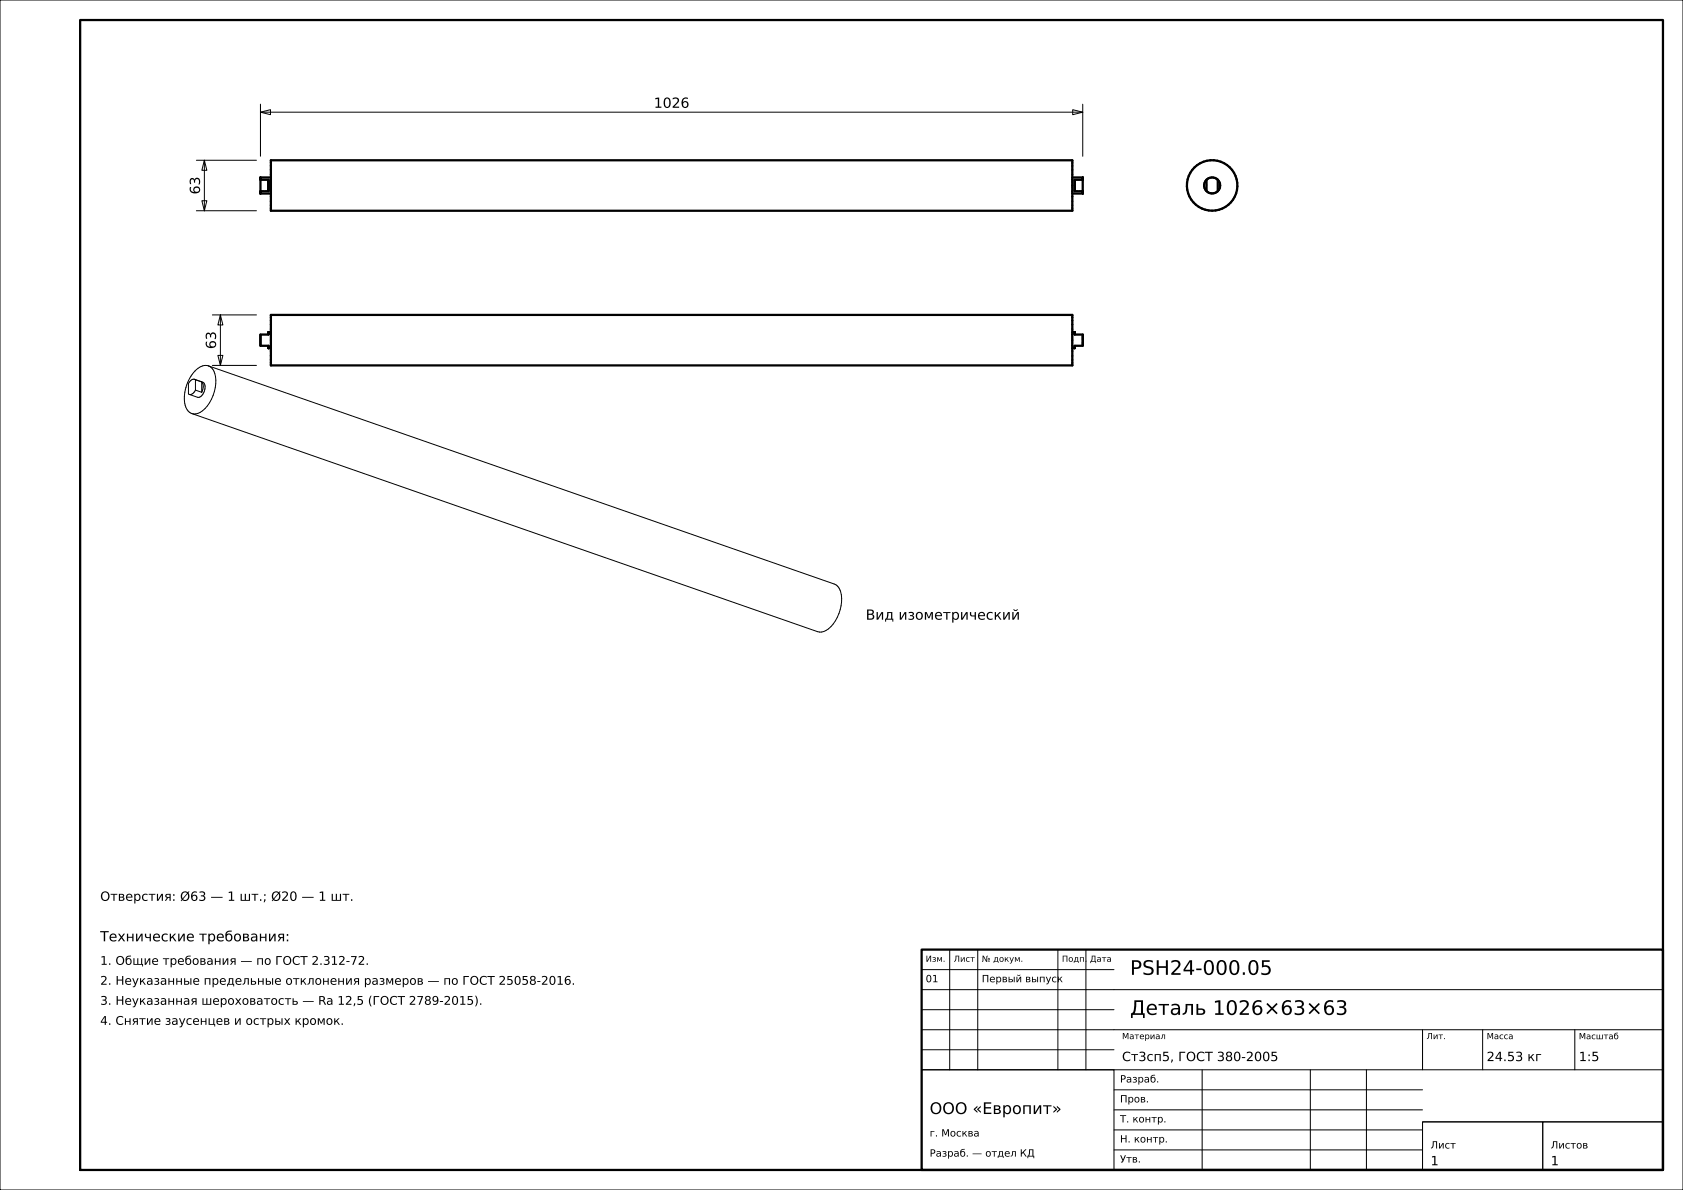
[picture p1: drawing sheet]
<svg xmlns="http://www.w3.org/2000/svg" width="420mm" height="297mm" viewBox="0 0 420 297" stroke-linecap="round" stroke-linejoin="round" font-family="sans-serif">
<g fill="none" stroke="#000" stroke-width=".25">
<path d="M0 0h420v297h-420zM49 40h15M51 40l.6 2.5h-1.2zM51 40v12.6M65 28l2.5-.6v1.2zM65 26v13M65 28h205.2M267.7 27.4l2.5 .6-2.5 .6zM270.2 26v13M49 52.6h15M50.4 50.1h1.2l-.6 2.5zM53 78.6h11"/>
<path d="M55 78.6l.6 2.5h-1.2zM55 78.6v12.6M48.6 94.7a1.51 1.51 0 0 0-1.6 1v2.6l.2 .1M48.6 94.7l.2 .1M48.6 94.7l2 .7a2.24 2.24 0 0 1-.1 3.2l-1 .6-2.3-.8M48.8 94.8v2.6M48.8 94.8l1.5 .5M48.8 97.4l1.5 .5M48.8 97.4a1.51 1.51 0 0 1-1.6 1M50.3 95.3v2.6M50.3 95.3a2.35 2.35 0 0 1 0 2.6M52 91.3a3.4 3.4 0 0 1 1.9 3.6 9.6 9.6 0 0 1-4 8 2.55 2.55 0 0 1-2 .3"/>
<path d="M52 91.3a4.2 4.2 0 0 0-4.4 2.6 8.6 8.6 0 0 0-.9 8.4l1.2 .9M52 91.3l156.2 54.5a3.4 3.4 0 0 1 1.8 3.5 9.6 9.6 0 0 1-3.9 8.1 2.55 2.55 0 0 1-2.1 .3l-156.1-54.5M53 91.2h11M54.4 88.7h1.2l-.6 2.5zM237 237v30M244 237v30M264 237v30M271 237v30M230 257h185M230 252h48M230 247h185M230 242h48"/>
<path d="M355 257v10M370 257v10M393 257v10M230 267h48v25h-48zM230 267h185M230 262h48M278 277h77M278 272h77M300 267v25M327 267v25M341 267v25M278 287h77"/>
<path d="M278 282h77M355 280h30v12h-30zM355 280h60M385 280h30v12h-30z"/>
</g>
<g fill="none" stroke="#000" stroke-width=".56">
<path d="M20 5h395v287h-395zM67.6 40h200v12.6h-200zM65 44.9h2v2.8h-2M67.6 44.3h-2.6v4h2.6M267.6 44.3h2.6v4h-2.6M270.2 44.9h-2v2.8h2M301.1 47.7a2 2 0 0 0 2.8 0M301.1 44.9a2 2 0 0 1 2.8 0M301.1 44.9v2.8M301.1 44.9a2 2 0 0 0 0 2.8M303.9 44.9v2.8M303.9 44.9a2 2 0 0 1 0 2.8"/>
<path d="M67.6 78.6h200v12.6h-200zM67.6 82.9h-.6v.6h-2v2.8h2v.6h.6M267.6 82.9h.6v.6h2v2.8h-2v.6h-.6M230 237h185v55h-185z"/>
<circle cx="302.5" cy="46.3" r="6.3"/>
</g>
<g fill="none" stroke="#000" stroke-width=".25" stroke-dasharray=".7 .5" stroke-linecap="butt">
<path d="M267.6 40v.2M302.1 40l-.9 .1M302.9 40h-.8M65 47.7v-2.8M65 44.9h2M65 48.3v-.1M65 48.2v-.1M65 48.1v-.1M65 48v-.1M65 47.9v-.1M65 47.8v-.1M65 44.9v-.1"/>
<path d="M65 44.8v-.1M65 44.7v-.1M65 44.6v-.1M65 44.5v-.1M65 44.4v-.1M67 47.7h-2M67 47.7v-2.8M67 44.9v.1M67 45v.2M67 45.2v.2M67 45.4v.2M67 45.6v.2"/>
<path d="M67 45.8v.3M67 46.1v.2M67 46.3v.2M67 46.5v.3M67 46.8v.2M67 47v.2M67 47.2v.2M67 47.4v.2M67 47.6v.1M67 44.9v2.8M67.6 46.3v-.2M67.6 46.1v-.2"/>
<path d="M67.6 45.9v-.3M67.6 45.6v-.2M67.6 45.4v-.2M67.6 45.2v-.1M67.6 45.1v-.2M67.6 44.9v-.2M67.6 44.7v-.1M67.6 44.6v-.1M67.6 44.5v-.1M67.6 44.4v-.1M67.6 44.3v.1M67.6 44.4v.1"/>
<path d="M67.6 44.5v.2M67.6 44.7v.4M67.6 45.1v.3M67.6 45.4v.5M67.6 45.9v.4M67.6 46.3v.4M67.6 46.7v.5M67.6 47.2v.3M67.6 47.5v.4M67.6 47.9v.2M67.6 48.1v.1M67.6 48.2v.1"/>
<path d="M67.6 48.3v-.1M67.6 48.2v-.1M67.6 48.1v-.1M67.6 48v-.1M67.6 47.9v-.2M67.6 47.7v-.2M67.6 47.5v-.1M67.6 47.4v-.2M67.6 47.2v-.2M67.6 47v-.3M67.6 46.7v-.2M67.6 46.5v-.2"/>
<path d="M67.6 52.6v-.2M67.6 52.4v-.4M67.6 52v-.8M67.6 51.2v-1M67.6 50.2v-1.2M67.6 49v-1.3M67.6 47.7v-1.4M67.6 46.3v-1.4M67.6 44.9v-1.3M67.6 43.6v-1.2M67.6 42.4v-1M67.6 41.4v-.8"/>
<path d="M67.6 40.6v-.4M67.6 40.2v-.2M267.6 46.3v.2M267.6 46.5v.2M267.6 46.7v.3M267.6 47v.2M267.6 47.2v.2M267.6 47.4v.1M267.6 47.5v.2M267.6 47.7v.2M267.6 47.9v.1M267.6 48v.1"/>
<path d="M267.6 48.1v.1M267.6 48.2v.1M267.6 48.3v-.1M267.6 48.2v-.1M267.6 48.1v-.2M267.6 47.9v-.4M267.6 47.5v-.3M267.6 47.2v-.5M267.6 46.7v-.4M267.6 46.3v-.4M267.6 45.9v-.5M267.6 45.4v-.3"/>
<path d="M267.6 45.1v-.4M267.6 44.7v-.2M267.6 44.5v-.1M267.6 44.4v-.1M267.6 44.3v.1M267.6 44.4v.1M267.6 44.5v.1M267.6 44.6v.1M267.6 44.7v.2M267.6 44.9v.2M267.6 45.1v.1M267.6 45.2v.2"/>
<path d="M267.6 45.4v.2M267.6 45.6v.3M267.6 45.9v.2M267.6 46.1v.2M267.6 40.2v.4M267.6 40.6v.8M267.6 41.4v1M267.6 42.4v1.2M267.6 43.6v1.3M267.6 44.9v1.4M267.6 46.3v1.4M267.6 47.7v1.3"/>
<path d="M267.6 49v1.2M267.6 50.2v1M267.6 51.2v.8M267.6 52v.4M267.6 52.4v.2M268.2 44.9h2M268.2 47.7v-2.8M268.2 47.7v-.1M268.2 47.6v-.2M268.2 47.4v-.2M268.2 47.2v-.2M268.2 47v-.2"/>
<path d="M268.2 46.8v-.3M268.2 46.5v-.2M268.2 46.3v-.2M268.2 46.1v-.3M268.2 45.8v-.2M268.2 45.6v-.2M268.2 45.4v-.2M268.2 45.2v-.2M268.2 45v-.1M268.2 44.9v2.8M270.2 44.9v2.8M270.2 47.7h-2"/>
<path d="M270.2 48.3v-.1M270.2 48.2v-.1M270.2 48.1v-.1M270.2 48v-.1M270.2 47.9v-.1M270.2 47.8v-.1M270.2 44.9v-.1M270.2 44.8v-.1M270.2 44.7v-.1M270.2 44.6v-.1M270.2 44.5v-.1M270.2 44.4v-.1"/>
<path d="M296.2 46.5l.1 .9M296.2 45.6v.9M296.3 47.4l.2 .8M296.4 44.8l-.2 .8M296.5 48.2l.3 .8M296.7 43.9l-.3 .9M296.8 49l.5 .8M297 43.1l-.3 .8M297.3 49.8l.5 .7M297.5 42.4l-.5 .7M297.8 50.5l.6 .6M298.1 41.8l-.6 .6"/>
<path d="M298.4 51.1l.8 .5M298.8 41.2l-.7 .6M299.2 51.6l.7 .4M299.5 40.7l-.7 .5M299.9 52l.9 .3M300.3 40.4l-.8 .3M300.5 46.5v-.4M300.5 46.1l.1-.5M300.5 46.5v-.5M300.5 46l.1-.5M300.5 46v.5M300.5 46.5l.1 .5"/>
<path d="M300.6 47l-.1-.5M300.6 45.6l.2-.4M300.6 45.5l.3-.4M300.6 45.5l-.1 .5M300.6 47l.3 .5M300.8 52.3l.8 .2M300.8 47.4l-.2-.4M300.8 45.2l.3-.3M300.9 47.5l-.3-.5M300.9 45.1l.3-.4M300.9 45.1l-.3 .4M300.9 47.5l.3 .3"/>
<path d="M301.1 44.9v2.8M301.1 47.7v-2.8M301.1 47.7l-.3-.3M301.1 44.9l.3-.3M301.2 40.1l-.9 .3M301.2 47.8l-.3-.3M301.2 44.7l.4-.2M301.2 44.7l-.3 .4M301.2 47.8l.4 .3M301.4 48l-.3-.3M301.4 44.6l.4-.2M301.6 52.5l.9 .1"/>
<path d="M301.6 48.1l-.4-.3M301.6 44.5l.5-.2M301.6 44.5l-.4 .2M301.6 48.1l.5 .1M301.8 48.2l-.4-.2M301.8 44.4l.5-.1M302.1 48.2l-.5-.1M302.1 44.3h.5M302.1 44.3l-.5 .2M302.1 48.2l.5 .1M302.3 48.3l-.5-.1M302.3 44.3h.4"/>
<path d="M302.5 52.6l.9-.1M302.6 48.3l-.5-.1M302.6 44.3l.5 .1M302.6 44.3h-.5M302.6 48.3l.5-.1M302.7 48.3h-.4M302.7 44.3l.4 .1M303.1 48.2l-.5 .1M303.1 44.4l.5 .2M303.1 44.4l-.5-.1M303.1 48.2l.5-.2M303.1 48.2l-.4 .1"/>
<path d="M303.1 44.4l.4 .2M303.4 52.5l.8-.2M303.5 48l-.4 .2M303.5 44.6l.4 .3M303.6 48l-.5 .2M303.6 44.6l.4 .3M303.6 44.6l-.5-.2M303.6 48l.4-.3M303.8 40.1l-.9-.1M303.9 47.7v-2.8M303.9 44.9v2.8M303.9 44.9l.3 .3"/>
<path d="M303.9 47.7l-.4 .3M304 47.7l-.4 .3M304 44.9l.2 .4M304 44.9l-.4-.3M304 47.7l.2-.5M304.2 45.2l.1 .3M304.2 47.4l-.3 .3M304.2 52.3l.9-.3M304.2 47.2l-.2 .5M304.2 45.3l.2 .5M304.2 45.3l-.2-.4M304.2 47.2l.2-.4"/>
<path d="M304.3 45.5l.2 .4M304.3 47.1l-.1 .3M304.4 46.8l-.2 .4M304.4 45.8l.1 .5M304.4 45.8l-.2-.5M304.4 46.8l.1-.5M304.5 45.9v.4M304.5 46.7l-.2 .4M304.5 46.3v.4M304.5 46.3l-.1 .5M304.5 46.3l-.1-.5M304.7 40.4l-.9-.3"/>
<path d="M305.1 52l.7-.4M305.5 40.7l-.8-.3M305.8 51.6l.7-.5M306.2 41.2l-.7-.5M306.5 51.1l.7-.6M306.9 41.8l-.7-.6M307.2 50.5l.5-.7M307.5 42.4l-.6-.6M307.7 49.8l.5-.8M308 43.1l-.5-.7M308.2 49l.3-.8M308.3 43.9l-.3-.8"/>
<path d="M308.5 48.2l.2-.8M308.6 44.8l-.3-.9M308.7 47.4l.1-.9M308.8 45.6l-.2-.8M308.8 46.5v-.9M67.6 80v-.4M67.6 79.6v-.4M67.6 79.2v-.2M67.6 79v-.2M67.6 78.8v-.2M267.6 78.6v.2M267.6 78.8v.2"/>
<path d="M267.6 79v.2M267.6 79.2v.4M267.6 79.6v.4M267.6 80v.4M65 86.3h2M65 83.5v.2M65 83.7v.1M65 83.8v.2M65 84v.2M65 84.2v.3M65 84.5v.2M65 84.7v.2"/>
<path d="M65 84.9v.2M65 85.1v.2M65 85.3v.3M65 85.6v.2M65 85.8v.2M65 86v.1M65 86.1v.2M67 86.3v.1M67 86.4v.1M67 86.5v.1M67 86.6v.1M67 86.7v.1"/>
<path d="M67 86.8v.1M67 83.5h-2M67 82.9v.1M67 83v.1M67 83.1v.1M67 83.2v.1M67 83.3v.1M67 83.4v.1M67.6 82.9v.1M67.6 83v.1M67.6 83.1v.2M67.6 83.3v.4"/>
<path d="M67.6 83.7v.3M67.6 84v.5M67.6 84.5v.4M67.6 84.9v.4M67.6 85.3v.5M67.6 85.8v.3M67.6 86.1v.4M67.6 86.5v.2M67.6 86.7v.1M67.6 86.8v.1M67.6 86.9v-.1M67.6 86.8v-.1"/>
<path d="M67.6 86.7v-.2M67.6 86.5v-.4M67.6 86.1v-.3M67.6 85.8v-.5M67.6 85.3v-.4M67.6 84.9v-.4M67.6 84.5v-.5M67.6 84v-.3M67.6 83.7v-.4M67.6 83.3v-.2M67.6 83.1v-.1M67.6 83v-.1"/>
<path d="M67.6 84.9v-.7M67.6 84.2v-.7M67.6 83.5v-.7M67.6 82.8v-.6M67.6 82.2v-.7M67.6 81.5v-.5M67.6 81v-.6M67.6 80.4v-.4M67.6 91.2v-.2M67.6 91v-.2M67.6 90.8v-.2M67.6 90.6v-.4"/>
<path d="M67.6 90.2v-.4M67.6 89.8v-.4M67.6 89.4v-.6M67.6 88.8v-.5M67.6 88.3v-.7M67.6 87.6v-.6M67.6 87v-.7M67.6 86.3v-.7M67.6 85.6v-.7M267.6 82.9v.1M267.6 83v.1M267.6 83.1v.2"/>
<path d="M267.6 83.3v.4M267.6 83.7v.3M267.6 84v.5M267.6 84.5v.4M267.6 84.9v.4M267.6 85.3v.5M267.6 85.8v.3M267.6 86.1v.4M267.6 86.5v.2M267.6 86.7v.1M267.6 86.8v.1M267.6 86.9v-.1"/>
<path d="M267.6 86.8v-.1M267.6 86.7v-.2M267.6 86.5v-.4M267.6 86.1v-.3M267.6 85.8v-.5M267.6 85.3v-.4M267.6 84.9v-.4M267.6 84.5v-.5M267.6 84v-.3M267.6 83.7v-.4M267.6 83.3v-.2M267.6 83.1v-.1"/>
<path d="M267.6 83v-.1M267.6 84.9v.7M267.6 85.6v.7M267.6 86.3v.7M267.6 87v.6M267.6 87.6v.7M267.6 88.3v.5M267.6 88.8v.6M267.6 89.4v.4M267.6 89.8v.4M267.6 90.2v.4M267.6 90.6v.2"/>
<path d="M267.6 90.8v.2M267.6 91v.2M267.6 80.4v.6M267.6 81v.5M267.6 81.5v.7M267.6 82.2v.6M267.6 82.8v.7M267.6 83.5v.7M267.6 84.2v.7M268.2 86.3h2M268.2 86.9v-.1M268.2 86.8v-.1"/>
<path d="M268.2 86.7v-.1M268.2 86.6v-.1M268.2 86.5v-.1M268.2 86.4v-.1M268.2 83.5v-.1M268.2 83.4v-.1M268.2 83.3v-.1M268.2 83.2v-.1M268.2 83.1v-.1M268.2 83v-.1M270.2 83.5h-2M270.2 83.5v.2"/>
<path d="M270.2 83.7v.1M270.2 83.8v.2M270.2 84v.2M270.2 84.2v.3M270.2 84.5v.2M270.2 84.7v.2M270.2 84.9v.2M270.2 85.1v.2M270.2 85.3v.3M270.2 85.6v.2M270.2 85.8v.2M270.2 86v.1"/>
<path d="M270.2 86.1v.2"/>
</g>
<g font-size="5">
<text x="282" y="243.3">PSH24-000.05</text>
<text x="282" y="253.3">Деталь 1026×63×63</text>
</g>
<text font-size="4" x="232" y="278">ООО «Европит»</text>
<g font-size="3.5">
<text x="163.2" y="26.9">1026</text>
<text x="49.9" y="48.5" transform="rotate(-90 49.9 48.5)">63</text>
<text x="53.9" y="87.1" transform="rotate(-90 53.9 87.1)">63</text>
<text x="216" y="154.7">Вид изометрический</text>
<text x="25" y="234.9">Технические требования:</text>
</g>
<g font-size="3.2">
<text x="25" y="224.8">Отверстия: Ø63 — 1 шт.; Ø20 — 1 шт.</text>
<text x="280" y="264.8">Ст3сп5, ГОСТ 380-2005</text>
<text x="371" y="264.8">24.53 кг</text>
<text x="394" y="264.8">1:5</text>
<text x="357" y="290.8">1</text>
<text x="387" y="290.8">1</text>
</g>
<g font-size="3">
<text x="25" y="240.8">1. Общие требования — по ГОСТ 2.312-72.</text>
<text x="25" y="245.8">2. Неуказанные предельные отклонения размеров — по ГОСТ 25058-2016.</text>
<text x="25" y="250.8">3. Неуказанная шероховатость — Ra 12,5 (ГОСТ 2789-2015).</text>
<text x="25" y="255.8">4. Снятие заусенцев и острых кромок.</text>
</g>
<g font-size="2.5">
<text x="231" y="245.1">01</text>
<text x="245" y="245.1">Первый выпуск</text>
<text x="279.5" y="270.2">Разраб.</text>
<text x="279.5" y="275.1">Пров.</text>
<text x="279.5" y="280.1">Т. контр.</text>
<text x="232" y="283.6">г. Москва</text>
<text x="279.5" y="285.1">Н. контр.</text>
<text x="357" y="286.6">Лист</text>
<text x="387" y="286.6">Листов</text>
<text x="232" y="288.7">Разраб. — отдел КД</text>
<text x="279.5" y="290.1">Утв.</text>
</g>
<g font-size="2.1">
<text x="231" y="240">Изм.</text>
<text x="238" y="240">Лист</text>
<text x="245" y="240">№ докум.</text>
<text x="265" y="240">Подп.</text>
<text x="272" y="240">Дата</text>
<text x="280" y="259.3">Материал</text>
<text x="356" y="259.3">Лит.</text>
<text x="371" y="259.3">Масса</text>
<text x="394" y="259.4">Масштаб</text>
</g>
</svg>
